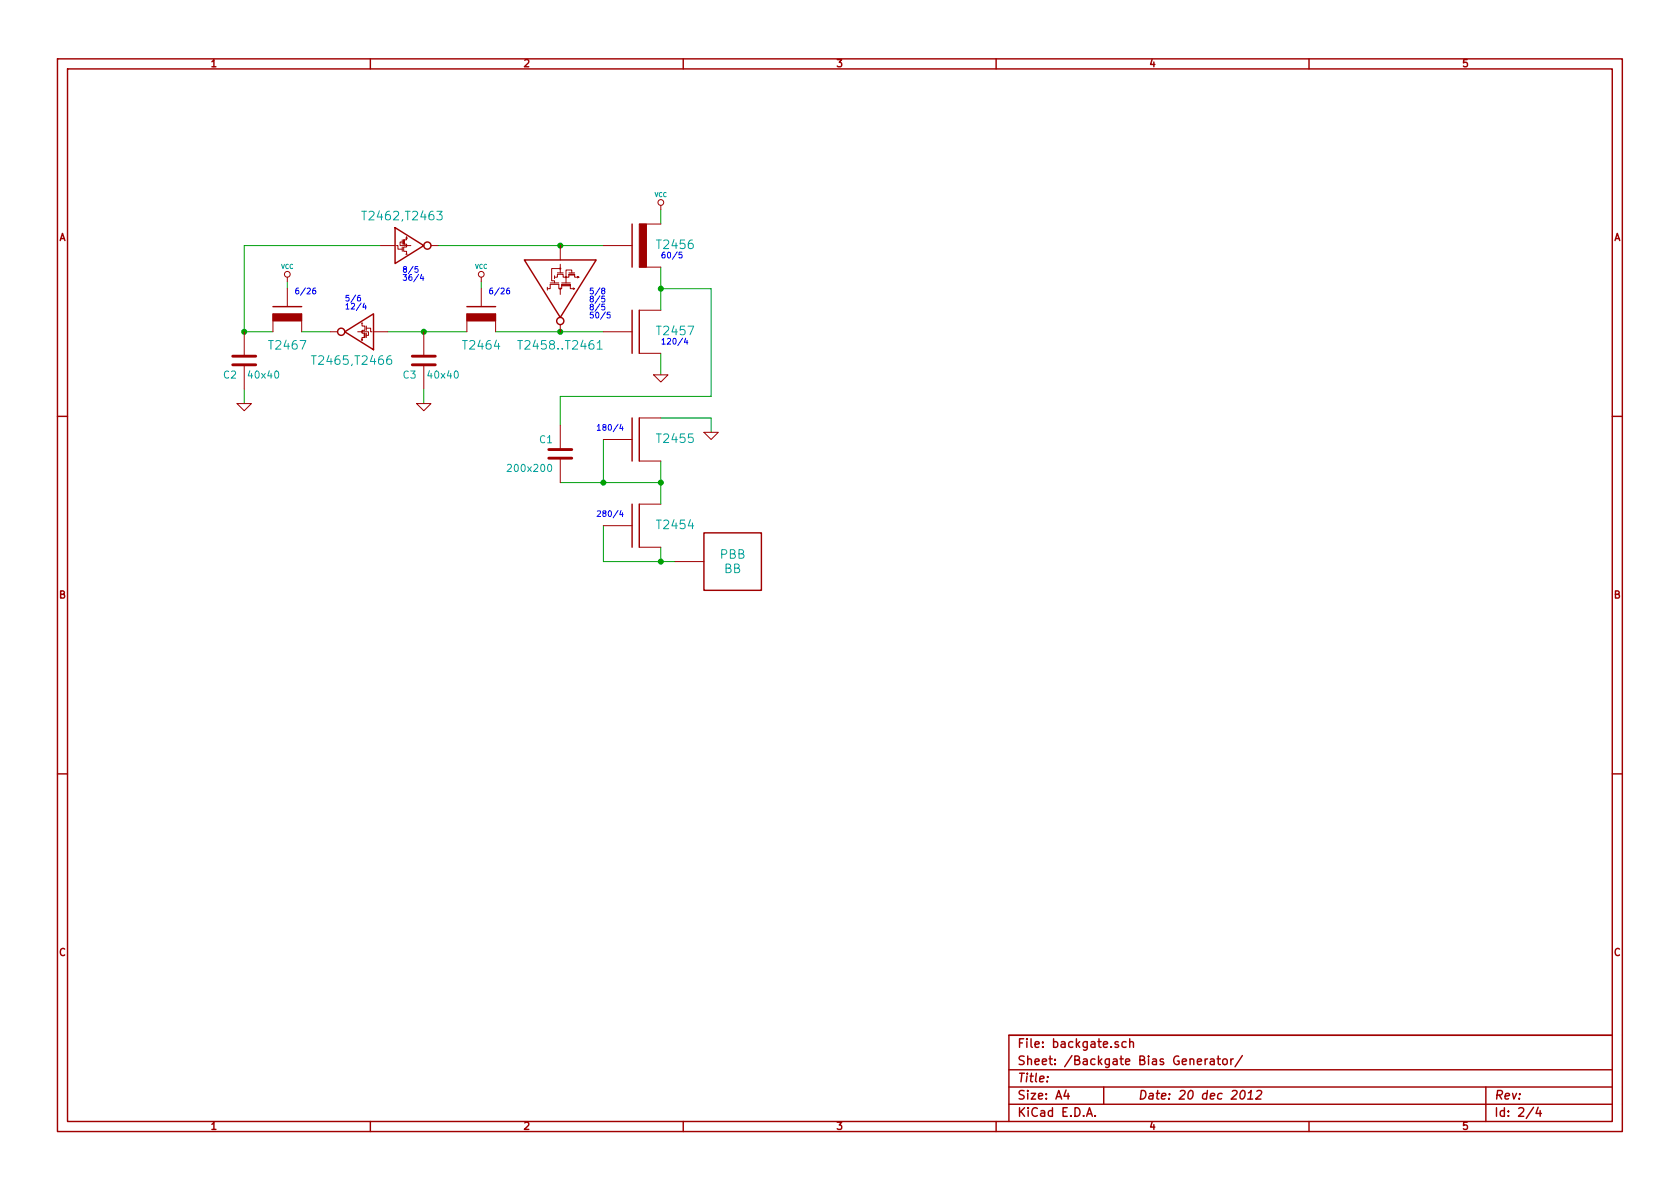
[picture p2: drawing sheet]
<svg xmlns="http://www.w3.org/2000/svg" width="297mm" height="210mm" viewBox="0 0 297 210" stroke-linecap="round" stroke-linejoin="round" font-family="sans-serif">
<g fill="none" stroke="#a00000" stroke-width=".25">
<path d="M10.2 10.4h276.6v189.7h-276.6zM11.9 12.2h273.2v186.1h-273.2zM65.5 10.4v1.8M120.8 10.4v1.8M176.1 10.4v1.8M231.4 10.4v1.8M111.8 39.6v7.6M48.3 54.2h5M61 58.7l5-3.2v6.3zM69.8 40.3l5.1 3.1-5.1 3.2zM82.5 54.2h5.1M92.7 46h12.7l-6.3 10.1z"/>
<path d="M111.8 54.9v7.6M113 54.9v7.6M10.2 73.6h1.7M111.8 73.9v7.6M113 73.9v7.6M285.1 73.6h1.7M111.8 89.1v7.7M113 89.1v7.7M124.5 94.2h10.1v10.2h-10.1zM10.2 136.8h1.7M285.1 136.8h1.7M65.5 198.3v1.8"/>
<path d="M120.8 198.3v1.8M176.1 198.3v1.8M178.4 189.2h106.7M178.4 195.3h106.7M178.4 192.2h106.7M185.2 190.4v.1M188.5 192.8l-.4 1h1M188.8 193.3v1.1M192.1 197.4l.5-1.5 .5 1.5M192.3 197h.7M193.6 197.3v.1M195.1 192.2v3.1"/>
<path d="M197.7 184.3l-.3-.1-.3 .2 .1 .2 .5 .2v.3h-.6M199.1 184.3a.48 .48 0 0 0-.6 0v.8l.2 .1 .4-.1M199.7 184.3h.1a.36 .36 0 0 1 .6 .1v.8M199.7 183.7v1.5M211.7 187.8l.7-.2v-.3l-.5-.1-.2 .3 .1 .7h.6M213.1 187.2v1.1M213.5 187.2l-.3 .1-.1 .2M214 187.3h.6l.1 1M214.7 187.6l-.5 .1a.3 .3 0 0 0-.3 .3 .3 .3 0 0 0 .3 .3l.5-.1M215.2 187.2h.6M215.4 186.7v1.4l.4 .2M216.3 187.4l.2-.2 .4 .2v.7l-.2 .2-.4-.2z"/>
<path d="M217.6 187.2v1.1M218.1 187.2l-.3 .1-.2 .2M219.6 192.9l.2-.1a.88 .88 0 0 1-.3 1.6l-.2-.3a1.17 1.17 0 0 1 .3-1.2zM219.7 186.7l-1.3 1.9M220.6 194.4h.9M220.7 193.3l.5-.5-.1 1.6M222.2 193l.3-.2h.3l.3 .3-.1 .4-1 .9h.9M231.4 198.3v1.8M262.7 192.2v6.1M271.1 195.8l-1.3 2M272 195.8l-.4 1.1h.9M272.3 196.4v1"/>
<path d="M285.1 183.1h-106.7v15.2"/>
<circle cx="60.3" cy="58.7" r=".63"/>
<circle cx="75.6" cy="43.4" r=".63"/>
<circle cx="99.1" cy="56.8" r=".63"/>
</g>
<g fill="none" stroke="#00a000" stroke-width=".18">
<path d="M116.8 37.1v2.5M50.8 49.8v1.2M53.3 58.7h5.1M67.3 43.4h-24.1v15.3h5.1M68.6 58.7h13.9M77.5 43.4h29.2M85.1 49.8v1.2M87.6 58.7h19.1M116.8 51h8.9v19.1h-26.6v5.1M116.8 47.2v7.7M43.2 68.8v2.6M74.9 68.8v2.6"/>
<path d="M106.7 77.7v7.6M116.8 73.9h8.9v2.5M116.8 62.5v3.8M99.1 85.3h17.7M106.7 93v6.3h12.7M116.8 81.5v7.6M116.8 96.8v2.5"/>
</g>
<g fill="#00a000" stroke="#00a000" stroke-width=".25">
<circle cx="43.2" cy="58.7" r=".41"/>
<circle cx="74.9" cy="58.7" r=".41"/>
<circle cx="116.8" cy="51" r=".41"/>
<circle cx="106.7" cy="85.3" r=".41"/>
<circle cx="116.8" cy="85.3" r=".41"/>
<circle cx="116.8" cy="99.3" r=".41"/>
<circle cx="99.1" cy="43.4" r=".41"/>
<circle cx="99.1" cy="58.7" r=".41"/>
</g>
<g fill="none" stroke="#00f" stroke-width=".18">
<path d="M55.8 50.9l-.4 .1-.1 .8 .1 .2 .4-.1v-.5l-.4-.1-.1 .2M63.7 52.2l-.4 .1-.1 .8 .2 .1 .3-.1v-.5h-.3l-.2 .2M64.4 53.6l-.2 .7h.6M64.6 54v.7M73.9 47.1h-.5v.5h.4l.1 .5-.2 .1-.3-.1M74.5 48.5l-.2 .7h.6M74.8 48.9v.7M90 50.9l-.3 .1-.1 .8 .1 .2 .4-.1-.1-.5-.3-.1-.1 .2M106.6 51.4l-.2-.2 .1-.2h.4v.3l-.4 .1-.1 .2 .2 .4 .3-.1v-.4l-.1-.1M106.9 52.4h-.5v.5l.5-.1v.5l-.1 .1-.4-.1M106.9 53.8h-.5v.5l.5-.1v.5l-.1 .1-.4-.1M107.9 55.2h-.5l-.1 .5 .5-.1 .1 .5-.2 .1-.4-.1"/>
<path d="M120.6 44.6h-.5l-.1 .5 .5-.1 .1 .5-.2 .1-.4-.1M121.2 59.8l-.2 .7h.6M109.8 75l-.2 .8h.6M110.1 75.4v.7M121.5 60.2v.7M109.8 90.3l-.2 .7h.6M110.1 90.7v.6"/>
</g>
<g fill="none" stroke="#a00000" stroke-width=".18">
<path d="M113 39.6h3.8M116.8 36.3v.8M43.2 58.7v4.3M48.3 55.5v3.2M50.8 49v.8M50.8 51v3.2M53.3 55.5v3.2M58.4 58.7h1.3M63.2 58.7h2v.6h-.4M63.9 57.1h.2M63.9 59.9l.1 .3M64 57.1v.6h.5v.7h-.5v.5h.5v.8h-.5v.5"/>
<path d="M64.1 59.9l-.1 .3M64.8 58h.7v.7h.3M64.8 57.7v.7M64.8 58.9v.8M66 58.7h2.6M67.3 43.4h2.5M70.1 43.4h.3v.7h.7M71.1 42.8h-.4v.6h1.9M71.1 42.4v.8M71.1 43.7v.7M71.8 45h.2M71.9 41.9v.5h-.5v.8h.5v.5h-.5v.7h.5v.6"/>
<path d="M71.9 41.9l-.1 .3M71.9 41.9l.1 .3M74.9 58.7v4.3M76.2 43.4h1.3M82.5 55.5v3.2M85.1 49v.8M85.1 51v3.2M87.6 55.5v3.2M96.8 50.8v.5M97.3 50h1.5M98 48.8v.5M98.6 48.3h1"/>
<path d="M99.1 47.5h-1.6v2.2h.5v.3M99.1 43.4v2.6M99.1 46.7v1.6M99.1 51v1.1M99.1 57.4v1.3M99.3 50.3v.7h-.5v-.7h-1.5v.7h-.5M99.3 50h1.5M100.6 48.3h1M100.8 50.3v.7h.8M101.1 48.3v-.6h-1v2.3M101.3 50.9l.3 .1M101.6 51l-.3 .2"/>
<path d="M102.1 48.9l.3 .1h-.8v-.5h-1v.5h-1v-.5h-1v.5h-.6M102.4 49l-.3 .1M106.7 58.7h5.1M106.7 43.4h5.1M113 47.2h3.8M113 54.9h3.8M41.9 71.4h2.5l-1.2 1.2zM43.2 64.5v4.3M73.7 71.4h2.5l-1.3 1.2zM74.9 64.5v4.3M99.1 75.2v4.3M106.7 77.7h5.1"/>
<path d="M113 62.5h3.8M113 73.9h3.8M115.6 66.3h2.5l-1.3 1.3zM124.5 76.4h2.5l-1.3 1.3zM99.1 81v4.3M106.7 93h5.1M113 81.5h3.8M113 96.8h3.8M113 89.1h3.8M119.4 99.3h5.1"/>
<circle cx="116.8" cy="35.8" r=".51"/>
<circle cx="50.8" cy="48.5" r=".51"/>
<circle cx="64" cy="58.7" r=".08"/>
<circle cx="71.9" cy="43.4" r=".08"/>
<circle cx="85.1" cy="48.5" r=".51"/>
<circle cx="99.1" cy="51" r=".1"/>
<circle cx="99.1" cy="47.5" r=".1"/>
<circle cx="100.1" cy="49" r=".1"/>
</g>
<g fill="#a00000" stroke="#a00000" stroke-width=".18">
<path d="M48.3 55.5h5v1.3h-5z"/>
<path d="M64.4 58.9h.1v.8h-.1z"/>
<path d="M82.5 55.5h5.1v1.3h-5.1z"/>
<path d="M71.4 42.4h.1v.8h-.1z"/>
<path d="M113 39.6h1.3v7.6h-1.3z"/>
<path d="M100.6 48.5h1v.1h-1z"/>
<path d="M99.3 50.3h1.5v.2h-1.5z"/>
</g>
<path d="M64 37.4h.8M77.2 37.4h1l-.5 .5 .4 .2v.7l-.2 .1-.7-.1M55 62.9h.9M69.1 62.9a.62 .62 0 0 0-.7 .7v.6l.3 .2 .5-.1v-.7a.48 .48 0 0 0-.7 0l-.1 .2M91.5 60.2h.9M105.6 60.6l.4-.4v1.5M105.6 61.7h.9M96.9 82.2l.2-.1a.67 .67 0 0 1 .5 .6 .67 .67 0 0 1-.5 .7l-.2-.1-.1-.4z" fill="none" stroke="#00a0a0" stroke-width=".18"/>
<path d="M41.1 63h4.1M41.1 64.5h4.1M72.9 63h4.1M72.9 64.5h4.1M97 79.5h4.1M97 81h4.1" fill="none" stroke="#a00000" stroke-width=".51"/>
<g font-size="2.1" fill="#00a0a0">
<text x="64.8" y="39">T2462,T2463</text>
<text x="116.4" y="44.1">T2456</text>
<text x="116.4" y="59.4">T2457</text>
<text x="47.8" y="61.9">T2467</text>
<text x="55.9" y="64.6">T2465,T2466</text>
<text x="82.1" y="61.9">T2464</text>
<text x="92.5" y="61.9">T2458..T2461</text>
<text x="116.4" y="78.4">T2455</text>
<text x="116.4" y="93.6">T2454</text>
<text x="127.3" y="98.9">PBB</text>
<text x="128" y="101.4">BB</text>
</g>
<g font-size="2.1" fill="#a00000">
<text x="179.9" y="185.4">File: backgate.sch</text>
<text x="179.9" y="191.5">Title:</text>
<text x="179.9" y="188.4">Sheet: /Backgate Bias Generator/</text>
<text x="179.9" y="197.6">KiCad E.D.A.</text>
<text x="179.9" y="194.5">Size: A4</text>
<text x="201.2" y="194.5">Date: 20 dec 2012</text>
<text x="264.2" y="194.5">Rev:</text>
<text x="264.2" y="197.6">Id: 2/4</text>
</g>
<g font-size="1.8" fill="#a00000">
<text x="37.3" y="11.9">1</text>
<text x="92.7" y="11.9">2</text>
<text x="148" y="11.9">3</text>
<text x="203.3" y="11.9">4</text>
<text x="258.6" y="11.9">5</text>
<text x="10.4" y="42.7">A</text>
<text x="285.3" y="42.7">A</text>
<text x="10.4" y="105.9">B</text>
<text x="285.3" y="105.9">B</text>
<text x="10.4" y="169.1">C</text>
<text x="285.3" y="169.1">C</text>
<text x="37.3" y="199.8">1</text>
<text x="92.7" y="199.8">2</text>
<text x="148" y="199.8">3</text>
<text x="203.3" y="199.8">4</text>
<text x="258.6" y="199.8">5</text>
</g>
<g font-size="1.8" fill="#00a0a0">
<text x="39.5" y="67">C2</text>
<text x="44.1" y="67">40x40</text>
<text x="71.3" y="67">C3</text>
<text x="75.9" y="67">40x40</text>
<text x="90.2" y="83.5">200x200</text>
<text x="95.4" y="78.4">C1</text>
</g>
<g font-size="1.4" fill="#00f">
<text x="116.8" y="45.7">60/5</text>
<text x="52.1" y="52.1">6/26</text>
<text x="61" y="53.3">5/6</text>
<text x="71.1" y="48.3">8/5</text>
<text x="71.1" y="49.7">36/4</text>
<text x="86.4" y="52.1">6/26</text>
<text x="104.1" y="52.1">5/8</text>
<text x="104.1" y="53.5">8/5</text>
<text x="61" y="54.8">12/4</text>
<text x="104.1" y="54.9">8/5</text>
<text x="104.1" y="56.3">50/5</text>
<text x="116.8" y="61">120/4</text>
<text x="105.4" y="76.2">180/4</text>
<text x="105.4" y="91.4">280/4</text>
</g>
<g font-size="1.1" fill="#00a0a0">
<text x="115.7" y="34.9">VCC</text>
<text x="49.7" y="47.6">VCC</text>
<text x="84" y="47.6">VCC</text>
</g>
</svg>
